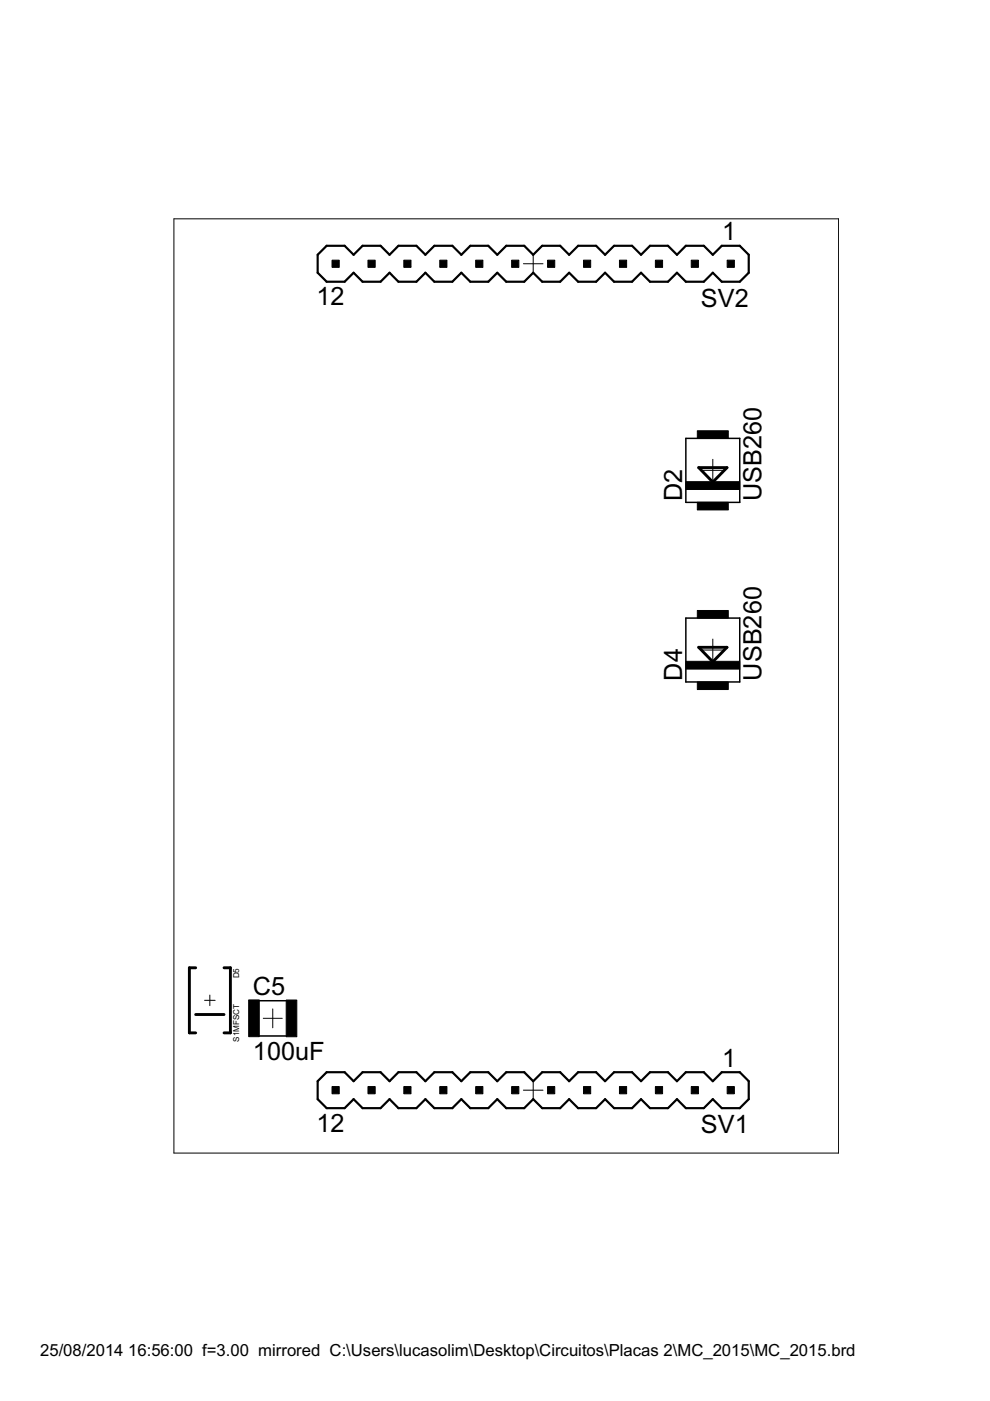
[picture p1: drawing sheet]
<svg xmlns="http://www.w3.org/2000/svg" width="210mm" height="297mm" viewBox="0 0 210 297" stroke-linecap="round" stroke-linejoin="round" font-family="sans-serif">
<path d="M67.4 54l1.9-1.9h3.8l1.9 1.9 1.9-1.9h3.8l1.9 1.9 1.9-1.9h3.8l1.9 1.9 1.9-1.9h3.8l1.9 1.9 1.9-1.9h3.8l1.9 1.9 1.9-1.9h3.8l2 1.9 1.9-1.9h3.8l1.9 1.9 1.9-1.9h3.8l1.9 1.9 1.9-1.9h3.8l1.9 1.9 1.9-1.9h3.8l1.9 1.9 1.9-1.9h3.8l1.9 1.9 1.9-1.9h3.8l1.9 1.9v3.8l-1.9 1.9h-3.8l-1.9-1.9-1.9 1.9h-3.8l-1.9-1.9-1.9 1.9h-3.8l-1.9-1.9-1.9 1.9h-3.8l-1.9-1.9-1.9 1.9h-3.8l-1.9-1.9-1.9 1.9h-3.8l-1.9-1.9-2 1.9h-3.8l-1.9-1.9-1.9 1.9h-3.8l-1.9-1.9-1.9 1.9h-3.8l-1.9-1.9-1.9 1.9h-3.8l-1.9-1.9-1.9 1.9h-3.8l-1.9-1.9-1.9 1.9h-3.8l-1.9-1.9zM67.4 229.2l1.9-1.9h3.8l1.9 1.9 1.9-1.9h3.8l1.9 1.9 1.9-1.9h3.8l1.9 1.9 1.9-1.9h3.8l1.9 1.9 1.9-1.9h3.8l1.9 1.9 1.9-1.9h3.8l2 1.9 1.9-1.9h3.8l1.9 1.9 1.9-1.9h3.8l1.9 1.9 1.9-1.9h3.8l1.9 1.9 1.9-1.9h3.8l1.9 1.9 1.9-1.9h3.8l1.9 1.9 1.9-1.9h3.8l1.9 1.9v3.8l-1.9 1.9h-3.8l-1.9-1.9-1.9 1.9h-3.8l-1.9-1.9-1.9 1.9h-3.8l-1.9-1.9-1.9 1.9h-3.8l-1.9-1.9-1.9 1.9h-3.8l-1.9-1.9-1.9 1.9h-3.8l-1.9-1.9-2 1.9h-3.8l-1.9-1.9-1.9 1.9h-3.8l-1.9-1.9-1.9 1.9h-3.8l-1.9-1.9-1.9 1.9h-3.8l-1.9-1.9-1.9 1.9h-3.8l-1.9-1.9-1.9 1.9h-3.8l-1.9-1.9z" fill="none" stroke="#000" stroke-width=".47"/>
<path d="M145.4 92.9h11.4v13.6h-11.4zM145.4 131h11.4v13.6h-11.4zM54.9 212.2h5.8M54.9 219.6h5.8" fill="none" stroke="#000" stroke-width=".32"/>
<path d="M148.1 99.1h6l-3 3.1zM148.1 137.2h6l-3 3.1zM41.5 205.2h-1.3v13.8h1.3M41.5 215.1h6M47.5 205.2h1.4v13.8h-1.4" fill="none" stroke="#000" stroke-width=".61"/>
<g fill="#000" stroke="#000" stroke-width=".21">
<path d="M70.4 55.2h1.5v1.5h-1.5zM78 55.2h1.5v1.5h-1.5zM85.6 55.2h1.5v1.5h-1.5zM93.2 55.2h1.6v1.5h-1.6zM100.9 55.2h1.5v1.5h-1.5zM108.5 55.2h1.5v1.5h-1.5zM116.1 55.2h1.5v1.5h-1.5zM123.7 55.2h1.5v1.5h-1.5zM131.3 55.2h1.6v1.5h-1.6zM139 55.2h1.5v1.5h-1.5zM146.6 55.2h1.5v1.5h-1.5zM154.2 55.2h1.5v1.5h-1.5z"/>
<path d="M147.8 91.3h6.6v1.6h-6.6zM147.8 106.5h6.6v1.6h-6.6zM145.4 102.1h11.4v1.7h-11.4zM147.8 129.4h6.6v1.6h-6.6zM147.8 144.6h6.6v1.6h-6.6zM145.4 140.2h11.4v1.7h-11.4zM52.7 212h2.3v7.8h-2.3zM60.7 212h2.2v7.8h-2.2zM70.4 230.4h1.5v1.5h-1.5zM78 230.4h1.5v1.5h-1.5zM85.6 230.4h1.5v1.5h-1.5zM93.2 230.4h1.6v1.5h-1.6z"/>
<path d="M100.9 230.4h1.5v1.5h-1.5zM108.5 230.4h1.5v1.5h-1.5zM116.1 230.4h1.5v1.5h-1.5zM123.7 230.4h1.5v1.5h-1.5zM131.3 230.4h1.6v1.5h-1.6zM139 230.4h1.5v1.5h-1.5zM146.6 230.4h1.5v1.5h-1.5zM154.2 230.4h1.5v1.5h-1.5z"/>
</g>
<g fill="none" stroke="#000" stroke-width=".21">
<path d="M36.9 46.4h140.9v198.1h-140.9zM111 55.9h4.1M113.1 53.8v4.2M148.8 99.7h4.7M151.1 97.4v4.7M148.8 137.8h4.7M151.1 135.5v4.6M43.4 212.1h2.2M44.5 211v2.2M55.8 215.9h4M57.8 213.9v4M111 231.1h4.1"/>
<path d="M113.1 229.1v4.1"/>
</g>
<g font-size="6">
<text x="153.1" y="51">1</text>
<text x="67.1" y="64.7">12</text>
<text x="148.6" y="65.1">SV2</text>
<text x="144.7" y="106.2" transform="rotate(-90 144.7 106.2)">D2</text>
<text x="161.4" y="106.2" transform="rotate(-90 161.4 106.2)">USB260</text>
<text x="144.7" y="144.3" transform="rotate(-90 144.7 144.3)">D4</text>
<text x="161.4" y="144.3" transform="rotate(-90 161.4 144.3)">USB260</text>
<text x="53.6" y="211">C5</text>
<text x="53.6" y="224.7">100uF</text>
<text x="153.1" y="226.2">1</text>
<text x="67.1" y="239.9">12</text>
<text x="148.6" y="240.3">SV1</text>
</g>
<g font-size="4">
<text x="8.5" y="287.5">25/08/2014</text>
<text x="27.2" y="287.5">16:56:00 f=3.00 mirrored C:\Users\lucasolim\Desktop\Circuitos\Placas 2\MC_2015\MC_2015.brd</text>
</g>
<g font-size="1.9">
<text x="50.7" y="207.4" transform="rotate(-90 50.7 207.4)">D5</text>
<text x="50.7" y="220.8" transform="rotate(-90 50.7 220.8)">S1MFSCT</text>
</g>
</svg>
